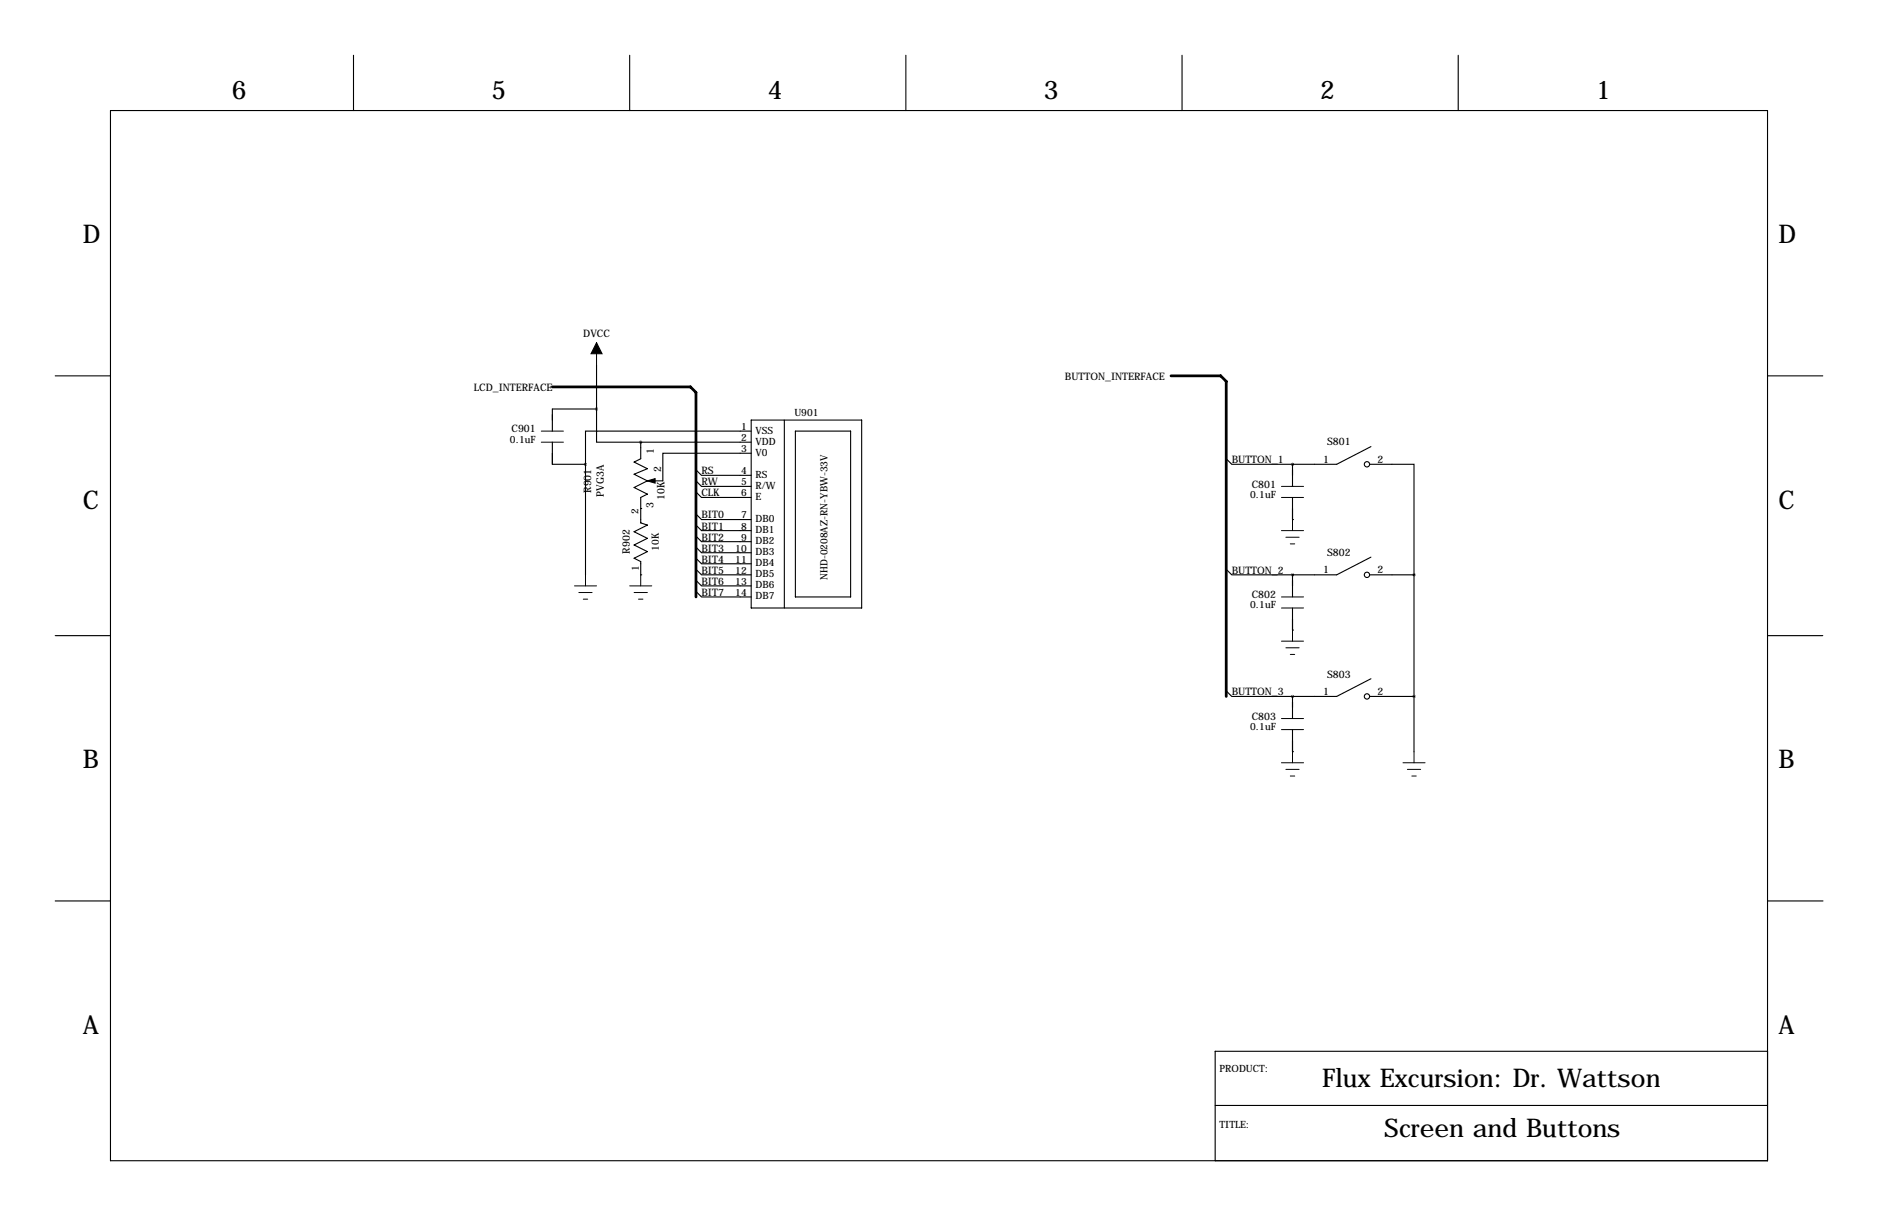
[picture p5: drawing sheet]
<svg xmlns="http://www.w3.org/2000/svg" width="432mm" height="279mm" viewBox="0 0 432 279" stroke-linecap="round" stroke-linejoin="round" font-family="sans-serif">
<g fill="none" stroke="#000" stroke-width=".25">
<path d="M81.3 12.7v12.7M144.8 12.7v12.7M208.3 12.7v12.7M271.8 12.7v12.7M335.3 12.7v12.7M25.4 25.4h381v241.3h-381zM12.7 86.4h12.7M137.2 94v7.6h10.1M137.2 94h-10.2v5.1M137.2 83.8v10.2M172.7 99.1h-38.1v7.6M172.7 96.5h25.4v43.2h-25.4z"/>
<path d="M180.3 96.5v43.2M182.9 99.1h12.7v38.1h-12.7zM406.4 86.4h12.7M127 101.6v5.1h7.6M134.6 106.7v25.4M147.3 101.6h25.4M147.3 116.8h.1M147.3 101.6v3.8l-1.5 .8 3 1.5-3 1.3 3 1.5-3 1.5 3 1.5-1.5 .8v5.8l1.5 .6-3 1.5 3 1.5-3 1.5 3 1.5-3 1.6 1.5 .7v3.1M160 118.1l1.3 1.3h11.4M160 110.5l1.3 1.3h11.4M160 107.9l1.3 1.3h11.4M160 113l1.3 1.3h11.4"/>
<path d="M172.7 104.1h-20.3v6.4h-2.5M281.9 105.4l1.3 1.3h14M297.2 119.4h.1M297.2 106.7h.1M297.2 106.7v5.1M297.2 114.3v5.1M315 106.7h10.1v25.4M315.2 102.6l-7.9 4.1h-10.1M147.3 132.1h.1M160 120.7l1.3 1.2h11.4M160 123.2l1.3 1.3h11.4M160 125.7l1.3 1.3h11.4"/>
<path d="M160 128.3l1.3 1.2h11.4M160 130.8l1.3 1.3h11.4M160 133.3l1.3 1.3h11.4M160 135.9l1.3 1.3h11.4M281.9 130.8l1.3 1.3h14M297.2 132.1h.1M297.2 132.1v5.1M297.2 139.7v5.1M315 132.1h10.1M315.2 128l-7.9 4.1h-10.1M325.1 132.1v40.6M12.7 146h12.7"/>
<path d="M281.9 158.8l1.3 1.2h14M297.2 144.8h.1M315.2 156l-7.9 4h-10.1M406.4 146h12.7M297.2 172.7h.1M297.2 160h.1M297.2 160v5.1M297.2 167.6v5.1M315 160h10.1M12.7 207h12.7M406.5 207h12.7M279.4 254h127"/>
<path d="M406.4 241.6h-127v25.1"/>
<circle cx="314.3" cy="106.7" r=".61"/>
<circle cx="314.3" cy="132.1" r=".61"/>
<circle cx="314.3" cy="160" r=".61"/>
</g>
<g fill="none" stroke="#000" stroke-width=".23">
<path d="M137.2 78.7v5.1M124.5 99.1h5M124.5 101.6h5M294.6 111.8h5.1M294.6 114.3h5.1M297.2 119.4v2.5M132.1 134.6h5.1M133.1 136.1h3M134.1 137.7h1M134.6 132.1v2.5M144.8 134.6h5.1M145.8 136.1h3"/>
<path d="M146.8 137.7h1M147.3 132.1v2.5M294.6 137.2h5.1M294.6 139.7h5.1M294.6 121.9h5.1M295.7 123.4h3M296.7 125h1M294.6 147.3h5.1M295.7 148.8h3M296.7 150.4h1M297.2 144.8v2.5M294.6 165.1h5.1"/>
<path d="M294.6 167.6h5.1M294.6 175.3h5.1M295.7 176.8h3M296.7 178.3h1M297.2 172.7v2.6M322.6 175.3h5.1M323.6 176.8h3M324.6 178.3h1M325.1 172.7v2.6"/>
</g>
<path d="M148.8 110.5l1.8-.5v1z" fill="#000" stroke="#000" stroke-width=".25"/>
<path d="M137.2 78.7l1.2 2.6h-2.5z" fill="#000" stroke="#000" stroke-width=".23"/>
<path d="M137.1 94a.05 .05 0 0 0 .1 0 .05 .05 0 0 0-.1 0z" fill="#000" stroke="#000" stroke-width=".63"/>
<path d="M127 88.9h31.7l1.3 1.3v47M269.2 86.4h11.5l1.2 1.2v72.4" fill="none" stroke="#000" stroke-width=".63"/>
<g font-size="5.9">
<text x="53.3" y="22.9">6</text>
<text x="113" y="22.9">5</text>
<text x="176.5" y="22.9">4</text>
<text x="240" y="22.9">3</text>
<text x="303.5" y="22.9">2</text>
<text x="367" y="22.9">1</text>
<text x="19" y="55.9">D</text>
<text x="408.9" y="55.9">D</text>
<text x="19" y="116.8">C</text>
<text x="408.9" y="116.8">C</text>
<text x="19" y="176.5">B</text>
<text x="408.9" y="176.5">B</text>
<text x="19" y="237.5">A</text>
<text x="408.9" y="237.5">A</text>
<text x="304" y="249.7">Flux Excursion: Dr. Wattson</text>
<text x="318.3" y="261.2">Screen and Buttons</text>
</g>
<g font-size="2.4">
<text x="134.1" y="77.5">DVCC</text>
<text x="109" y="89.9">LCD_INTERFACE</text>
<text x="244.9" y="87.4">BUTTON_INTERFACE</text>
<text x="117.6" y="99.3">C901</text>
<text x="150.4" y="104.4" transform="rotate(-90 150.4 104.4)">1</text>
<text x="283.2" y="106.4">BUTTON_1</text>
<text x="304.2" y="106.3">1</text>
<text x="305.1" y="102.4">S801</text>
<text x="316.7" y="106.3">2</text>
<text x="135.9" y="113.3" transform="rotate(-90 135.9 113.3)">R901</text>
<text x="152" y="108.5" transform="rotate(-90 152 108.5)">2</text>
<text x="161.3" y="111.5">RW</text>
<text x="161.3" y="109">RS</text>
<text x="287.8" y="112">C801</text>
<text x="138.8" y="114.2" transform="rotate(-90 138.8 114.2)">PVG3A</text>
<text x="150.3" y="116.7" transform="rotate(-90 150.3 116.7)">3</text>
<text x="152.8" y="114.9" transform="rotate(-90 152.8 114.9)">10K</text>
<text x="161.3" y="119.1">BIT0</text>
<text x="161.3" y="114">CLK</text>
<text x="161.3" y="121.7">BIT1</text>
<text x="161.3" y="124.2">BIT2</text>
<text x="144.8" y="127.2" transform="rotate(-90 144.8 127.2)">R902</text>
<text x="161.3" y="126.7">BIT3</text>
<text x="161.3" y="129.3">BIT4</text>
<text x="161.3" y="131.8">BIT5</text>
<text x="283.2" y="131.8">BUTTON_2</text>
<text x="304.2" y="131.7">1</text>
<text x="305.1" y="127.8">S802</text>
<text x="316.7" y="131.7">2</text>
<text x="161.3" y="134.4">BIT6</text>
<text x="161.3" y="136.9">BIT7</text>
<text x="287.8" y="137.4">C802</text>
<text x="305.1" y="155.7">S803</text>
<text x="283.2" y="159.8">BUTTON_3</text>
<text x="304.2" y="159.7">1</text>
<text x="316.7" y="159.7">2</text>
<text x="287.8" y="165.4">C803</text>
</g>
<g font-size="2.3">
<text x="182.7" y="95.5">U901</text>
<text x="117.3" y="101.7">0.1uF</text>
<text x="170.4" y="98.8">1</text>
<text x="170.4" y="101.3">2</text>
<text x="173.7" y="99.6">VSS</text>
<text x="170.4" y="103.9">3</text>
<text x="173.7" y="102.2">VDD</text>
<text x="173.7" y="104.7">V0</text>
<text x="170.4" y="109">4</text>
<text x="170.4" y="111.5">5</text>
<text x="173.7" y="109.8">RS</text>
<text x="173.7" y="112.3">R/W</text>
<text x="146.8" y="118.2" transform="rotate(-90 146.8 118.2)">2</text>
<text x="170.4" y="114">6</text>
<text x="170.4" y="119.1">7</text>
<text x="173.7" y="114.9">E</text>
<text x="173.7" y="119.9">DB0</text>
<text x="287.4" y="114.4">0.1uF</text>
<text x="170.4" y="121.7">8</text>
<text x="170.4" y="124.2">9</text>
<text x="173.7" y="122.5">DB1</text>
<text x="173.7" y="125">DB2</text>
<text x="146.9" y="131.2" transform="rotate(-90 146.9 131.2)">1</text>
<text x="151.5" y="126.5" transform="rotate(-90 151.5 126.5)">10K</text>
<text x="169.1" y="126.7">10</text>
<text x="169.1" y="129.3">11</text>
<text x="169.1" y="131.8">12</text>
<text x="173.7" y="127.6">DB3</text>
<text x="173.7" y="130.1">DB4</text>
<text x="169.1" y="134.4">13</text>
<text x="169.1" y="136.9">14</text>
<text x="173.7" y="132.6">DB5</text>
<text x="173.7" y="135.2">DB6</text>
<text x="173.7" y="137.7">DB7</text>
<text x="190.2" y="133.3" transform="rotate(-90 190.2 133.3)">NHD-0208AZ-RN-YBW-33V</text>
<text x="287.4" y="139.8">0.1uF</text>
<text x="287.4" y="167.7">0.1uF</text>
<text x="280.4" y="246.4">PRODUCT:</text>
<text x="280.4" y="259.1">TITLE:</text>
</g>
</svg>
